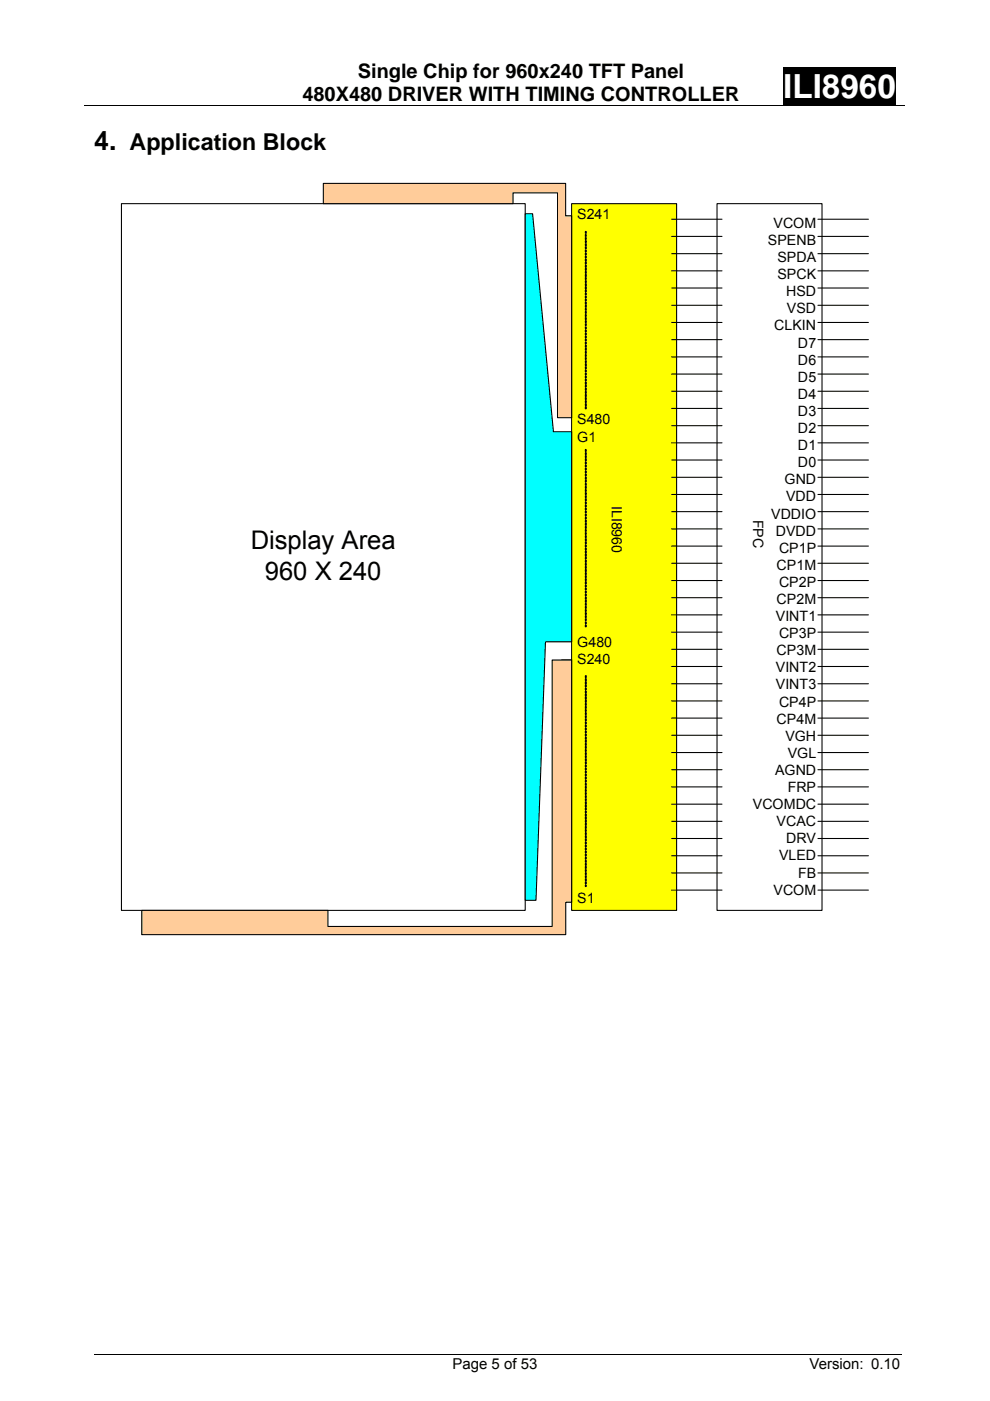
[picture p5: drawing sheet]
<svg xmlns="http://www.w3.org/2000/svg" width="210mm" height="297mm" viewBox="0 0 210 297" stroke-linecap="round" stroke-linejoin="round" font-family="sans-serif">
<path d="M166.1 14.2h23.9v8.1h-23.9z" fill="#000"/>
<path d="M17.8 22.4h174.1M20 287.2h171.3" fill="none" stroke="#000" stroke-width=".21"/>
<path d="M121.2 43.2h22.3v149.8h-22.3z" fill="#ff0"/>
<path d="M121.2 43.2h22.3v149.8h-22.3z" fill="none" stroke="#000" stroke-width=".23"/>
<path d="M152.1 43.2h22.2v149.8h-22.2z" fill="#fff"/>
<g fill="none" stroke="#000" stroke-width=".23">
<path d="M142.5 46.5h10.6M142.5 50.1h10.6M142.5 53.8h10.6M142.5 57.4h10.6M152.1 43.2h22.2v149.8h-22.2zM173.5 46.5h10.7M173.5 50.1h10.7M173.5 53.8h10.7M173.5 57.4h10.7M142.5 61.1h10.6M142.5 64.7h10.6M142.5 68.4h10.6"/>
<path d="M142.5 72h10.6M142.5 75.7h10.6M142.5 79.3h10.6M173.5 61.1h10.7M173.5 64.7h10.7M173.5 68.4h10.7M173.5 72h10.7M173.5 75.7h10.7M173.5 79.3h10.7M142.5 83h10.6M142.5 86.6h10.6M142.5 90.3h10.6"/>
<path d="M142.5 93.9h10.6M142.5 97.5h10.6M173.5 83h10.7M173.5 86.6h10.7M173.5 90.3h10.7M173.5 93.9h10.7M173.5 97.5h10.7M142.5 101.2h10.6M142.5 104.8h10.6M142.5 108.5h10.6M142.5 112.1h10.6M142.5 115.8h10.6"/>
<path d="M142.5 119.4h10.6M173.5 101.2h10.7M173.5 104.8h10.7M173.5 108.5h10.7M173.5 112.1h10.7M173.5 115.8h10.7M173.5 119.4h10.7M142.5 123.1h10.6M142.5 126.7h10.6M142.5 130.4h10.6M142.5 134h10.6M142.5 137.7h10.6"/>
<path d="M173.5 123.1h10.7M173.5 126.7h10.7M173.5 130.4h10.7M173.5 134h10.7M173.5 137.7h10.7M142.5 141.3h10.6M142.5 145h10.6M142.5 148.6h10.6M142.5 152.3h10.6M142.5 155.9h10.6M142.5 159.6h10.6M173.5 141.3h10.7"/>
<path d="M173.5 145h10.7M173.5 148.6h10.7M173.5 152.3h10.7M173.5 155.9h10.7M173.5 159.6h10.7M142.5 163.2h10.6M142.5 166.8h10.6M142.5 170.5h10.6M142.5 174.1h10.6M142.5 177.8h10.6M173.5 163.2h10.7M173.5 166.8h10.7"/>
<path d="M173.5 170.5h10.7M173.5 174.1h10.7M173.5 177.8h10.7M142.5 181.4h10.6M142.5 185.1h10.6M142.5 188.7h10.6M173.5 181.4h10.7M173.5 185.1h10.7M173.5 188.7h10.7"/>
</g>
<path d="M25.8 43.2h85.6v149.8h-85.6z" fill="#fff"/>
<path d="M25.8 43.2h85.6v149.8h-85.6zM119.1 139.9h2.1" fill="none" stroke="#000" stroke-width=".23"/>
<g fill="#000" stroke="#000" stroke-width=".21">
<path d="M124.2 49.1l.2 .1-.2 .3zM124.1 49.8h.3l-.2 .3zM124.1 50.4h.3l-.2 .4zM124.2 51l.2 .1-.1 .3h-.2zM124.2 51.7l.2 .1-.1 .3h-.1zM124.2 52.3l.2 .1-.2 .3zM124.1 53h.3l-.2 .4zM124.1 53.7h.3l-.2 .4zM124.2 54.3h.1v.4l-.2-.1zM124.2 54.9l.2 .1-.1 .4zM124.2 55.6h.2l-.2 .4zM124.1 56.3h.3l-.2 .4zM124.1 56.9h.3l-.2 .4zM124.2 57.6l.1-.1v.5h-.1zM124.2 58.2h.1v.4h-.1zM124.2 58.9h.2l-.2 .4zM124.2 59.5l.2 .1-.2 .3zM124.2 60.2h.2l-.2 .4zM124.2 60.8h.1v.4h-.2zM124.2 61.4l.2 .2-.1 .3-.2-.1zM124.2 62.1l.2 .1-.2 .3zM124.1 62.8h.3l-.2 .4zM124.1 63.5h.3l-.2 .4zM124.2 64.1l.2 .1-.1 .3-.2-.1zM124.2 64.7l.2 .1-.1 .3h-.1zM124.2 65.4h.2l-.2 .4zM124.1 66.1h.3l-.2 .4zM124.1 66.7h.3l-.2 .4zM124.2 67.4h.2l-.1 .3h-.2zM124.2 68l.2 .1-.1 .3zM124.2 68.7h.2l-.2 .4zM124.1 69.3h.3l-.2 .4zM124.1 70h.3l-.2 .4zM124.2 70.6l.2 .1-.1 .3-.2-.1zM124.2 71.3l.2 .1-.1 .2-.1 .1zM124.2 71.9l.2 .1-.2 .3zM124.1 72.6h.3l-.2 .4zM124.1 73.3h.3l-.2 .3zM124.2 73.9l.2 .1-.1 .3-.2-.1zM124.2 74.5l.2 .1-.1 .3h-.1zM124.2 75.2h.2l-.2 .4zM124.1 75.9h.3l-.2 .3zM124.1 76.5h.3l-.2 .4zM124.2 77.1l.2 .1-.1 .3-.2-.1zM124.2 77.8l.2 .1-.1 .3h-.1zM124.2 78.4l.2 .1-.2 .3zM124.2 79.1h.2l-.2 .4zM124.1 79.8h.3l-.2 .4zM124.2 80.4l.2 .1-.1 .3-.2-.1zM124.2 81l.2 .1-.1 .4zM124.2 81.7h.2l-.2 .4zM124.1 82.4h.3l-.2 .4zM124.1 83h.3l-.2 .4zM124.2 83.7h.2l-.1 .4h-.1zM124.2 84.3h.1v.4h-.1zM124.2 85h.2l-.2 .4zM124.2 85.6l.2 .1-.2 .3zM124.2 86.3h.2l-.2 .4z"/>
<path d="M124.2 95.3l.2 .1-.2 .3zM124.2 95.9l.2 .1-.2 .4zM124.1 96.7h.3l-.2 .3zM124.2 97.2l.2 .2-.1 .3-.2-.1zM124.2 97.9l.2 .1-.1 .3h-.1zM124.2 98.6h.2l-.2 .4zM124.1 99.3h.3l-.2 .4zM124.1 99.9h.3l-.2 .4zM124.2 100.5l.2 .1-.1 .3h-.2zM124.2 101.2l.2 .1-.1 .3h-.1zM124.2 101.9h.2l-.2 .4zM124.1 102.5h.3l-.2 .4zM124.1 103.2h.3l-.2 .4zM124.2 103.8l.2 .1-.1 .3-.2-.1zM124.2 104.5h.2l-.1 .3-.1 .1zM124.2 105.1l.2 .1-.2 .3zM124.1 105.8h.3l-.2 .4zM124.1 106.4h.3l-.2 .4zM124.2 107.1h.2l-.1 .3h-.2zM124.2 107.7l.2 .1-.1 .3h-.1zM124.2 108.4h.2l-.2 .4zM124.1 109.1h.3l-.2 .3zM124.1 109.7h.3l-.2 .4zM124.2 110.3l.2 .1-.1 .3-.2-.1zM124.2 111l.2 .1-.1 .3h-.1zM124.2 111.6l.2 .1-.2 .3zM124.1 112.3h.3l-.2 .4zM124.1 113h.3l-.2 .3zM124.2 113.6l.2 .1-.1 .3-.2-.1zM124.2 114.2l.2 .1-.1 .3h-.1zM124.2 114.9h.2l-.2 .4zM124.1 115.6h.3l-.2 .4zM124.1 116.2h.3l-.2 .4zM124.2 116.8l.2 .1-.1 .4zM124.2 117.5h.2l-.1 .4h-.1zM124.2 118.1l.2 .1-.2 .4zM124.1 118.8h.3l-.2 .4zM124.2 119.4l.2 .1-.2 .4zM124.2 120.1l.2 .1-.1 .3zM124.2 120.8h.1v.4l-.2-.1zM124.2 121.4l.2 .1-.2 .3zM124.2 122l.2 .1-.2 .4zM124.2 122.7l.2 .1-.2 .3zM124.2 123.3l.2 .2-.1 .3-.2-.1zM124.2 124l.2 .1-.1 .3h-.1zM124.2 124.7h.2l-.2 .4zM124.1 125.4h.3l-.2 .4zM124.1 126h.3l-.2 .4zM124.2 126.6l.2 .1-.1 .3h-.2zM124.2 127.3l.2 .1-.1 .3h-.1zM124.2 128h.2l-.2 .4zM124.1 128.6h.3l-.2 .4zM124.2 129.2l.2 .1-.2 .4zM124.2 129.9l.2 .1-.1 .3-.2-.1zM124.2 130.6h.2l-.1 .3-.1 .1zM124.2 131.2l.2 .1-.2 .3zM124.1 131.9h.3l-.2 .4zM124.1 132.5h.3l-.2 .4z"/>
<path d="M124.2 143.3h.2l-.1 .4-.2-.1zM124.2 143.9l.2 .1-.1 .3zM124.2 144.6h.2l-.1 .4h-.1zM124.1 145.2h.3l-.2 .4zM124.1 145.9h.3l-.2 .4zM124.1 146.6l.2-.1v.4h-.1zM124.2 147.2h.1v.4h-.1zM124.2 147.8h.1v.4h-.2zM124.2 148.5h.2l-.2 .4zM124.2 149.1l.2 .1-.2 .4zM124.2 149.8h.2l-.1 .4-.2-.1zM124.2 150.4l.2 .1-.1 .4-.2-.1zM124.2 151.1l.2 .1-.1 .3-.2-.1zM124.1 151.8h.3l-.2 .4zM124.1 152.4h.3l-.2 .4zM124.2 153.1h.2l-.1 .4-.2-.1zM124.2 153.7l.2 .1-.1 .3h-.1zM124.2 154.4l.2 .1-.1 .2-.1 .1zM124.1 155h.3l-.2 .4zM124.1 155.7h.3l-.2 .4zM124.1 156.4h.3l-.1 .3h-.1zM124.2 157l.2 .1-.1 .3h-.1zM124.2 157.6l.2 .1-.1 .3h-.1zM124.1 158.3h.3l-.2 .4zM124.1 159h.3l-.2 .3zM124.1 159.6h.3l-.1 .4h-.1zM124.2 160.2l.2 .1-.1 .3h-.1zM124.2 160.9l.2 .1-.1 .3h-.1zM124.2 161.5l.2 .1-.2 .3zM124.1 162.2h.3l-.2 .4zM124.2 162.8l.2 .1-.1 .3h-.2zM124.2 163.5l.2 .1-.1 .3h-.1zM124.2 164.1l.2 .1-.1 .3h-.1zM124.1 164.8h.3l-.2 .4zM124.1 165.5h.3l-.2 .4zM124.1 166.1h.3l-.1 .4h-.1zM124.2 166.8h.2l-.1 .3h-.1zM124.2 167.4l.2 .1-.1 .3h-.1zM124.1 168.1h.3l-.2 .4zM124.1 168.7h.3l-.2 .4zM124.1 169.4h.3l-.1 .3h-.1zM124.2 170l.2 .1-.1 .3-.2-.1zM124.2 170.7h.2l-.1 .4zM124.2 171.3h.2l-.2 .4zM124.1 172h.3l-.2 .4zM124.2 172.6l.2 .1-.1 .3h-.1zM124.2 173.3h.1v.4h-.1zM124.2 173.9h.1v.4h-.1zM124.2 174.6h.2l-.2 .4zM124.2 175.2l.2 .1-.2 .4zM124.2 175.9h.2l-.1 .4-.2-.1zM124.2 176.5l.2 .1-.1 .4-.2-.1zM124.2 177.2l.2 .1-.1 .3-.2-.1zM124.1 177.9h.3l-.2 .4zM124.1 178.5h.3l-.2 .4zM124.1 179.2h.3l-.1 .3h-.1zM124.2 179.8l.2 .1-.1 .3h-.1zM124.2 180.5l.2 .1-.1 .2-.1 .1zM124.2 181.1h.2l-.2 .4zM124.1 181.8h.3l-.2 .4zM124.2 182.4l.2 .1-.1 .3h-.2zM124.2 183.1l.2 .1-.1 .3h-.1zM124.2 183.7l.2 .1-.1 .3h-.1zM124.1 184.4h.3l-.2 .4zM124.1 185.1h.3l-.2 .3zM124.1 185.7h.3l-.1 .4h-.1zM124.2 186.3l.2 .1-.1 .3h-.1zM124.2 187l.2 .1-.1 .3h-.1zM124.1 187.7h.3l-.1 .3h-.1z"/>
</g>
<path d="M68.6 38.9h51.4v6.8h1.2v42.9h-2.9v-47.7h-9.5v2.3h-40.2z" fill-rule="evenodd" fill="#ffcc9a"/>
<path d="M68.6 38.9h51.4v6.8h1.2v42.9h-2.9v-47.7h-9.5v2.3h-40.2z" fill="none" stroke="#000" stroke-width=".23"/>
<path d="M30.1 193h39.5v3.4h47.5v-56.5h4.1v51.4h-1.2v6.9h-89.9z" fill-rule="evenodd" fill="#ffcc9a"/>
<path d="M30.1 193h39.5v3.4h47.5v-56.5h4.1v51.4h-1.2v6.9h-89.9z" fill="none" stroke="#000" stroke-width=".23"/>
<path d="M111.4 45.3h1.6l4.4 46.2h3.8v44.6h-5.5l-2 54.8h-2.3z" fill-rule="evenodd" fill="#0ff"/>
<path d="M111.4 45.3h1.6l4.4 46.2h3.8v44.6h-5.5l-2 54.8h-2.3z" fill="none" stroke="#000" stroke-width=".23"/>
<text font-size="7" fill="#fff" x="166.1" y="20.8">ILI8960</text>
<text font-size="5.7" x="20" y="31.7">4.</text>
<g font-size="5.4">
<text x="53.2" y="116.5">Display Area</text>
<text x="56.2" y="123">960 X 240</text>
</g>
<text font-size="4.9" x="27.5" y="31.7">Application Block</text>
<g font-size="4.2">
<text x="75.9" y="16.5">Single Chip for 960x240 TFT Panel</text>
<text x="64.2" y="21.4">480X480 DRIVER WITH TIMING CONTROLLER</text>
</g>
<g font-size="3.2">
<text x="96" y="290.2">Page 5 of 53</text>
<text x="171.7" y="290.2">Version: 0.10</text>
</g>
<g font-size="3">
<text x="122.4" y="46.5">S241</text>
<text x="162.9" y="51.9">SPENB</text>
<text x="164.1" y="48.3">VCOM</text>
<text x="164.9" y="55.6">SPDA</text>
<text x="164.9" y="59.2">SPCK</text>
<text x="166.7" y="62.8">HSD</text>
<text x="164.2" y="70.1">CLKIN</text>
<text x="166.9" y="66.4">VSD</text>
<text x="169.2" y="73.7">D7</text>
<text x="169.2" y="77.3">D6</text>
<text x="169.2" y="80.9">D5</text>
<text x="169.2" y="84.6">D4</text>
<text x="169.2" y="88.2">D3</text>
<text x="122.4" y="90">S480</text>
<text x="122.4" y="93.6">G1</text>
<text x="169.2" y="91.8">D2</text>
<text x="169.2" y="95.4">D1</text>
<text x="169.2" y="99.1">D0</text>
<text x="129.8" y="107.2" transform="rotate(90 129.8 107.2)">ILI8960</text>
<text x="166.4" y="102.7">GND</text>
<text x="166.7" y="106.3">VDD</text>
<text x="159.7" y="110.2" transform="rotate(90 159.7 110.2)">FPC</text>
<text x="163.6" y="109.9">VDDIO</text>
<text x="164.6" y="113.6">DVDD</text>
<text x="165.2" y="117.2">CP1P</text>
<text x="164.7" y="120.8">CP1M</text>
<text x="165.2" y="124.4">CP2P</text>
<text x="164.6" y="131.7">VINT1</text>
<text x="164.7" y="128.1">CP2M</text>
<text x="122.4" y="137.1">G480</text>
<text x="165.2" y="135.3">CP3P</text>
<text x="122.4" y="140.7">S240</text>
<text x="164.6" y="142.6">VINT2</text>
<text x="164.7" y="138.9">CP3M</text>
<text x="164.6" y="146.2">VINT3</text>
<text x="165.2" y="149.8">CP4P</text>
<text x="164.7" y="153.4">CP4M</text>
<text x="166.6" y="157.1">VGH</text>
<text x="167.1" y="160.7">VGL</text>
<text x="164.4" y="164.3">AGND</text>
<text x="167.1" y="167.9">FRP</text>
<text x="159.7" y="171.6">VCOMDC</text>
<text x="164.7" y="175.2">VCAC</text>
<text x="166.7" y="178.8">DRV</text>
<text x="165.2" y="182.4">VLED</text>
<text x="122.4" y="191.5">S1</text>
<text x="164.1" y="189.7">VCOM</text>
<text x="169.3" y="186.1">FB</text>
</g>
</svg>
